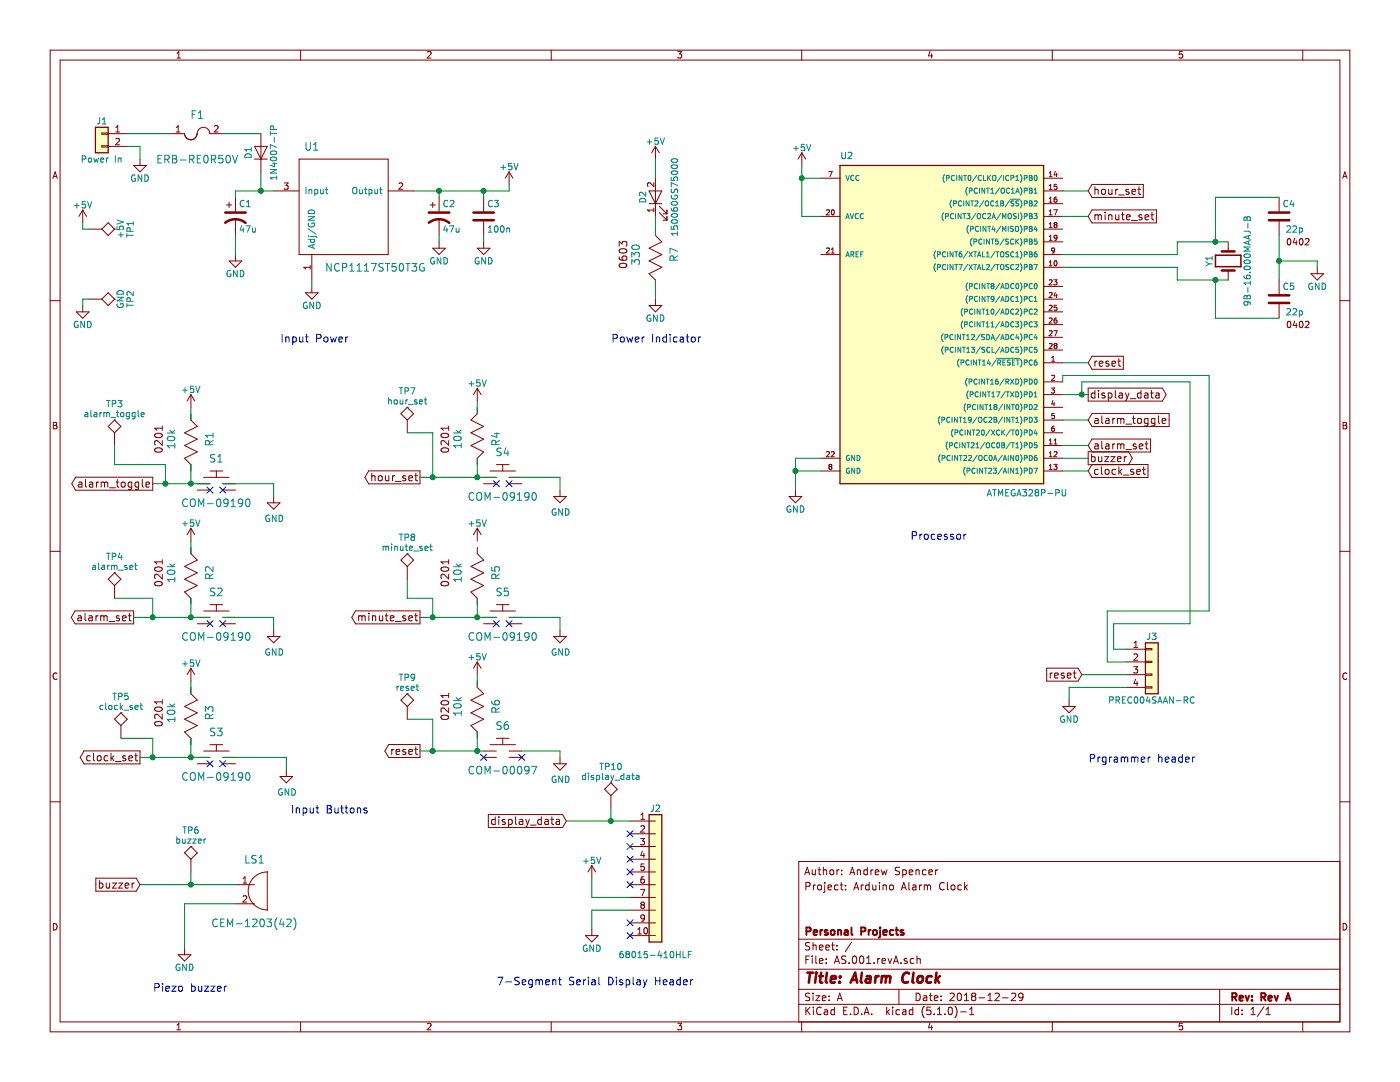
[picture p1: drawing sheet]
EESchema Schematic File Version 4
LIBS:AS.001.revA-cache
EELAYER 29 0
EELAYER END
$Descr A 11000 8500
encoding utf-8
Sheet 1 1
Title "Alarm Clock"
Date "2018-12-29"
Rev "Rev A"
Comp "Personal Projects"
Comment1 ""
Comment2 ""
Comment3 "Project: Arduino Alarm Clock"
Comment4 "Author: Andrew Spencer"
$EndDescr
$Comp
L AS.001.revA-rescue:NCP1117ST50T3G-AS_voltage_regulators U1
U 1 1
P 2700 1650
F 0 "U1" H 2450 2150 60  0000 C CNN
F 1 "NCP1117ST50T3G" H 2950 1200 60  0000 C CNN
F 2 "KiCAD_parts_lib:NCP1117ST50T3G (TO-261-4)" H 2700 1650 60  0001 C CNN
F 3 "" H 2700 1650 60  0001 C CNN
	1    2700 1650
	1    0    0    -1  
$EndComp
$Comp
L Device:C C3
U 1 1
P 3800 1700
F 0 "C3" H 3825 1800 50  0000 L CNN
F 1 "100n" H 3825 1600 50  0000 L CNN
F 2 "Capacitor_SMD:C_0603_1608Metric_Pad1.05x0.95mm_HandSolder" H 3838 1550 50  0001 C CNN
F 3 "" H 3800 1700 50  0001 C CNN
	1    3800 1700
	1    0    0    -1  
$EndComp
$Comp
L Device:D D1
U 1 1
P 2050 1200
F 0 "D1" H 2050 1300 50  0000 C CNN
F 1 "1N4007-TP" H 2050 1100 50  0000 C CNN
F 2 "Diode_THT:D_DO-41_SOD81_P10.16mm_Horizontal" H 2050 1200 50  0001 C CNN
F 3 "" H 2050 1200 50  0001 C CNN
	1    2050 1200
	0    -1   -1   0   
$EndComp
$Comp
L Device:CP1 C1
U 1 1
P 1850 1700
F 0 "C1" H 1875 1800 50  0000 L CNN
F 1 "47u" H 1875 1600 50  0000 L CNN
F 2 "Capacitor_THT:CP_Radial_D5.0mm_P2.00mm" H 1850 1700 50  0001 C CNN
F 3 "" H 1850 1700 50  0001 C CNN
	1    1850 1700
	1    0    0    -1  
$EndComp
$Comp
L Device:CP1 C2
U 1 1
P 3450 1700
F 0 "C2" H 3475 1800 50  0000 L CNN
F 1 "47u" H 3475 1600 50  0000 L CNN
F 2 "Capacitor_THT:CP_Radial_D5.0mm_P2.00mm" H 3450 1700 50  0001 C CNN
F 3 "" H 3450 1700 50  0001 C CNN
	1    3450 1700
	1    0    0    -1  
$EndComp
$Comp
L power:GND #PWR012
U 1 1
P 2450 2250
F 0 "#PWR012" H 2450 2000 50  0001 C CNN
F 1 "GND" H 2450 2100 50  0000 C CNN
F 2 "" H 2450 2250 50  0001 C CNN
F 3 "" H 2450 2250 50  0001 C CNN
	1    2450 2250
	1    0    0    -1  
$EndComp
$Comp
L power:GND #PWR08
U 1 1
P 1850 2000
F 0 "#PWR08" H 1850 1750 50  0001 C CNN
F 1 "GND" H 1850 1850 50  0000 C CNN
F 2 "" H 1850 2000 50  0001 C CNN
F 3 "" H 1850 2000 50  0001 C CNN
	1    1850 2000
	1    0    0    -1  
$EndComp
$Comp
L power:GND #PWR013
U 1 1
P 3450 1900
F 0 "#PWR013" H 3450 1650 50  0001 C CNN
F 1 "GND" H 3450 1750 50  0000 C CNN
F 2 "" H 3450 1900 50  0001 C CNN
F 3 "" H 3450 1900 50  0001 C CNN
	1    3450 1900
	1    0    0    -1  
$EndComp
$Comp
L power:GND #PWR017
U 1 1
P 3800 1900
F 0 "#PWR017" H 3800 1650 50  0001 C CNN
F 1 "GND" H 3800 1750 50  0000 C CNN
F 2 "" H 3800 1900 50  0001 C CNN
F 3 "" H 3800 1900 50  0001 C CNN
	1    3800 1900
	1    0    0    -1  
$EndComp
$Comp
L power:+5V #PWR018
U 1 1
P 4000 1450
F 0 "#PWR018" H 4000 1300 50  0001 C CNN
F 1 "+5V" H 4000 1590 50  0000 C CNN
F 2 "" H 4000 1450 50  0001 C CNN
F 3 "" H 4000 1450 50  0001 C CNN
	1    4000 1450
	1    0    0    -1  
$EndComp
$Comp
L AS.001.revA-rescue:TEST TP1
U 1 1
P 700 1800
F 0 "TP1" H 700 2100 50  0000 C BNN
F 1 "+5V" H 700 2050 50  0000 C CNN
F 2 "TestPoint:TestPoint_Plated_Hole_D2.0mm" H 700 1800 50  0001 C CNN
F 3 "" H 700 1800 50  0001 C CNN
	1    700  1800
	0    1    1    0   
$EndComp
$Comp
L AS.001.revA-rescue:TEST TP2
U 1 1
P 700 2350
F 0 "TP2" H 700 2650 50  0000 C BNN
F 1 "GND" H 700 2600 50  0000 C CNN
F 2 "TestPoint:TestPoint_Plated_Hole_D2.0mm" H 700 2350 50  0001 C CNN
F 3 "" H 700 2350 50  0001 C CNN
	1    700  2350
	0    1    1    0   
$EndComp
$Comp
L power:+5V #PWR01
U 1 1
P 650 1750
F 0 "#PWR01" H 650 1600 50  0001 C CNN
F 1 "+5V" H 650 1890 50  0000 C CNN
F 2 "" H 650 1750 50  0001 C CNN
F 3 "" H 650 1750 50  0001 C CNN
	1    650  1750
	1    0    0    -1  
$EndComp
$Comp
L power:GND #PWR02
U 1 1
P 650 2400
F 0 "#PWR02" H 650 2150 50  0001 C CNN
F 1 "GND" H 650 2250 50  0000 C CNN
F 2 "" H 650 2400 50  0001 C CNN
F 3 "" H 650 2400 50  0001 C CNN
	1    650  2400
	1    0    0    -1  
$EndComp
Wire Wire Line
	650  1750 650  1800
Wire Wire Line
	650  1800 700  1800
Wire Wire Line
	700  2350 650  2350
Wire Wire Line
	650  2350 650  2400
$Comp
L AS.001.revA-rescue:Conn_01x02-conn J1
U 1 1
P 800 1050
F 0 "J1" H 800 1150 50  0000 C CNN
F 1 "Power In" H 800 850 50  0000 C CNN
F 2 "Connector_PinSocket_2.54mm:PinSocket_1x02_P2.54mm_Vertical" H 800 1050 50  0001 C CNN
F 3 "" H 800 1050 50  0001 C CNN
	1    800  1050
	-1   0    0    -1  
$EndComp
$Comp
L power:GND #PWR03
U 1 1
P 1100 1250
F 0 "#PWR03" H 1100 1000 50  0001 C CNN
F 1 "GND" H 1100 1100 50  0000 C CNN
F 2 "" H 1100 1250 50  0001 C CNN
F 3 "" H 1100 1250 50  0001 C CNN
	1    1100 1250
	1    0    0    -1  
$EndComp
Text Notes 2200 2700 0    60   ~ 0
Input Power
Wire Wire Line
	1000 1150 1100 1150
Wire Wire Line
	1100 1150 1100 1250
$Comp
L AS.001.revA-rescue:ERB-RE0R50V-AS_fuses F1
U 1 1
P 1550 1050
F 0 "F1" H 1550 1200 60  0000 C CNN
F 1 "ERB-RE0R50V" H 1550 850 60  0000 C CNN
F 2 "Resistor_SMD:R_0603_1608Metric_Pad1.05x0.95mm_HandSolder" H 1550 1050 60  0001 C CNN
F 3 "" H 1550 1050 60  0001 C CNN
	1    1550 1050
	1    0    0    -1  
$EndComp
$Comp
L AS.001.revA-rescue:COM-09190-AS_switches S1
U 1 1
P 1700 3800
F 0 "S1" H 1700 4000 60  0000 C CNN
F 1 "COM-09190" H 1700 3650 60  0000 C CNN
F 2 "KiCAD_parts_lib:COM-09190" H 1700 3800 60  0001 C CNN
F 3 "" H 1700 3800 60  0001 C CNN
	1    1700 3800
	1    0    0    -1  
$EndComp
$Comp
L AS.001.revA-rescue:COM-09190-AS_switches S4
U 1 1
P 3950 3750
F 0 "S4" H 3950 3950 60  0000 C CNN
F 1 "COM-09190" H 3950 3600 60  0000 C CNN
F 2 "KiCAD_parts_lib:COM-09190" H 3950 3750 60  0001 C CNN
F 3 "" H 3950 3750 60  0001 C CNN
	1    3950 3750
	1    0    0    -1  
$EndComp
$Comp
L AS.001.revA-rescue:COM-09190-AS_switches S5
U 1 1
P 3950 4850
F 0 "S5" H 3950 5050 60  0000 C CNN
F 1 "COM-09190" H 3950 4700 60  0000 C CNN
F 2 "KiCAD_parts_lib:COM-09190" H 3950 4850 60  0001 C CNN
F 3 "" H 3950 4850 60  0001 C CNN
	1    3950 4850
	1    0    0    -1  
$EndComp
$Comp
L AS.001.revA-rescue:COM-09190-AS_switches S3
U 1 1
P 1700 5950
F 0 "S3" H 1700 6150 60  0000 C CNN
F 1 "COM-09190" H 1700 5800 60  0000 C CNN
F 2 "KiCAD_parts_lib:COM-09190" H 1700 5950 60  0001 C CNN
F 3 "" H 1700 5950 60  0001 C CNN
	1    1700 5950
	1    0    0    -1  
$EndComp
$Comp
L AS.001.revA-rescue:0201-AS_passive_components R1
U 1 1
P 1500 3450
F 0 "R1" H 1500 3600 60  0000 C CNN
F 1 "10k" H 1500 3300 60  0000 C CNN
F 2 "Resistor_SMD:R_0603_1608Metric_Pad1.05x0.95mm_HandSolder" H 1500 3450 60  0001 C CNN
F 3 "" H 1500 3450 60  0001 C CNN
	1    1500 3450
	0    1    1    0   
$EndComp
$Comp
L AS.001.revA-rescue:0201-AS_passive_components R2
U 1 1
P 1500 4500
F 0 "R2" H 1500 4650 60  0000 C CNN
F 1 "10k" H 1500 4350 60  0000 C CNN
F 2 "Resistor_SMD:R_0603_1608Metric_Pad1.05x0.95mm_HandSolder" H 1500 4500 60  0001 C CNN
F 3 "" H 1500 4500 60  0001 C CNN
	1    1500 4500
	0    1    1    0   
$EndComp
$Comp
L AS.001.revA-rescue:0201-AS_passive_components R3
U 1 1
P 1500 5600
F 0 "R3" H 1500 5750 60  0000 C CNN
F 1 "10k" H 1500 5450 60  0000 C CNN
F 2 "Resistor_SMD:R_0603_1608Metric_Pad1.05x0.95mm_HandSolder" H 1500 5600 60  0001 C CNN
F 3 "" H 1500 5600 60  0001 C CNN
	1    1500 5600
	0    1    1    0   
$EndComp
$Comp
L AS.001.revA-rescue:0201-AS_passive_components R4
U 1 1
P 3750 3450
F 0 "R4" H 3750 3600 60  0000 C CNN
F 1 "10k" H 3750 3300 60  0000 C CNN
F 2 "Resistor_SMD:R_0603_1608Metric_Pad1.05x0.95mm_HandSolder" H 3750 3450 60  0001 C CNN
F 3 "" H 3750 3450 60  0001 C CNN
	1    3750 3450
	0    1    -1   0   
$EndComp
$Comp
L AS.001.revA-rescue:0201-AS_passive_components R5
U 1 1
P 3750 4500
F 0 "R5" H 3750 4650 60  0000 C CNN
F 1 "10k" H 3750 4350 60  0000 C CNN
F 2 "Resistor_SMD:R_0603_1608Metric_Pad1.05x0.95mm_HandSolder" H 3750 4500 60  0001 C CNN
F 3 "" H 3750 4500 60  0001 C CNN
	1    3750 4500
	0    1    1    0   
$EndComp
$Comp
L power:+5V #PWR05
U 1 1
P 1500 3200
F 0 "#PWR05" H 1500 3050 50  0001 C CNN
F 1 "+5V" H 1500 3340 50  0000 C CNN
F 2 "" H 1500 3200 50  0001 C CNN
F 3 "" H 1500 3200 50  0001 C CNN
	1    1500 3200
	1    0    0    -1  
$EndComp
$Comp
L power:+5V #PWR06
U 1 1
P 1500 4250
F 0 "#PWR06" H 1500 4100 50  0001 C CNN
F 1 "+5V" H 1500 4390 50  0000 C CNN
F 2 "" H 1500 4250 50  0001 C CNN
F 3 "" H 1500 4250 50  0001 C CNN
	1    1500 4250
	1    0    0    -1  
$EndComp
$Comp
L power:+5V #PWR07
U 1 1
P 1500 5350
F 0 "#PWR07" H 1500 5200 50  0001 C CNN
F 1 "+5V" H 1500 5490 50  0000 C CNN
F 2 "" H 1500 5350 50  0001 C CNN
F 3 "" H 1500 5350 50  0001 C CNN
	1    1500 5350
	1    0    0    -1  
$EndComp
$Comp
L power:+5V #PWR014
U 1 1
P 3750 3150
F 0 "#PWR014" H 3750 3000 50  0001 C CNN
F 1 "+5V" H 3750 3290 50  0000 C CNN
F 2 "" H 3750 3150 50  0001 C CNN
F 3 "" H 3750 3150 50  0001 C CNN
	1    3750 3150
	1    0    0    -1  
$EndComp
$Comp
L power:+5V #PWR015
U 1 1
P 3750 4250
F 0 "#PWR015" H 3750 4100 50  0001 C CNN
F 1 "+5V" H 3750 4390 50  0000 C CNN
F 2 "" H 3750 4250 50  0001 C CNN
F 3 "" H 3750 4250 50  0001 C CNN
	1    3750 4250
	1    0    0    -1  
$EndComp
Text GLabel 1200 3800 0    60   Output ~ 0
alarm_toggle
Text GLabel 1050 4850 0    60   Output ~ 0
alarm_set
Text GLabel 1100 5950 0    60   Output ~ 0
clock_set
Text GLabel 3300 3750 0    60   Output ~ 0
hour_set
Text GLabel 3300 4850 0    60   Output ~ 0
minute_set
NoConn ~ 1650 3850
NoConn ~ 1750 3850
NoConn ~ 3900 3800
NoConn ~ 4000 3800
NoConn ~ 3900 4900
NoConn ~ 4000 4900
NoConn ~ 1650 6000
NoConn ~ 1750 6000
$Comp
L power:+5V #PWR016
U 1 1
P 3750 5300
F 0 "#PWR016" H 3750 5150 50  0001 C CNN
F 1 "+5V" H 3750 5440 50  0000 C CNN
F 2 "" H 3750 5300 50  0001 C CNN
F 3 "" H 3750 5300 50  0001 C CNN
	1    3750 5300
	1    0    0    -1  
$EndComp
$Comp
L AS.001.revA-rescue:0201-AS_passive_components R6
U 1 1
P 3750 5550
F 0 "R6" H 3750 5700 60  0000 C CNN
F 1 "10k" H 3750 5400 60  0000 C CNN
F 2 "Resistor_SMD:R_0603_1608Metric_Pad1.05x0.95mm_HandSolder" H 3750 5550 60  0001 C CNN
F 3 "" H 3750 5550 60  0001 C CNN
	1    3750 5550
	0    1    1    0   
$EndComp
Text GLabel 3300 5900 0    60   Output ~ 0
reset
$Comp
L AS.001.revA-rescue:COM-09190-AS_switches S2
U 1 1
P 1700 4850
F 0 "S2" H 1700 5050 60  0000 C CNN
F 1 "COM-09190" H 1700 4700 60  0000 C CNN
F 2 "KiCAD_parts_lib:COM-09190" H 1700 4850 60  0001 C CNN
F 3 "" H 1700 4850 60  0001 C CNN
	1    1700 4850
	1    0    0    -1  
$EndComp
$Comp
L AS.001.revA-rescue:COM-00097-AS_switches S6
U 1 1
P 3950 5900
F 0 "S6" H 3950 6100 60  0000 C CNN
F 1 "COM-00097" H 3950 5750 60  0000 C CNN
F 2 "KiCAD_parts_lib:COM-00097" H 3950 5900 60  0001 C CNN
F 3 "" H 3950 5900 60  0001 C CNN
	1    3950 5900
	1    0    0    -1  
$EndComp
NoConn ~ 3800 5950
NoConn ~ 4100 5950
Text Notes 2900 6400 2    60   ~ 0
Input Buttons
$Comp
L AS.001.revA-rescue:TEST TP3
U 1 1
P 900 3500
F 0 "TP3" H 900 3800 50  0000 C BNN
F 1 "alarm_toggle" H 900 3750 50  0000 C CNN
F 2 "TestPoint:TestPoint_Plated_Hole_D2.0mm" H 900 3500 50  0001 C CNN
F 3 "" H 900 3500 50  0001 C CNN
	1    900  3500
	1    0    0    -1  
$EndComp
$Comp
L AS.001.revA-rescue:TEST TP7
U 1 1
P 3200 3400
F 0 "TP7" H 3200 3700 50  0000 C BNN
F 1 "hour_set" H 3200 3650 50  0000 C CNN
F 2 "TestPoint:TestPoint_Plated_Hole_D2.0mm" H 3200 3400 50  0001 C CNN
F 3 "" H 3200 3400 50  0001 C CNN
	1    3200 3400
	1    0    0    -1  
$EndComp
$Comp
L AS.001.revA-rescue:TEST TP4
U 1 1
P 900 4700
F 0 "TP4" H 900 5000 50  0000 C BNN
F 1 "alarm_set" H 900 4950 50  0000 C CNN
F 2 "TestPoint:TestPoint_Plated_Hole_D2.0mm" H 900 4700 50  0001 C CNN
F 3 "" H 900 4700 50  0001 C CNN
	1    900  4700
	1    0    0    -1  
$EndComp
$Comp
L AS.001.revA-rescue:TEST TP8
U 1 1
P 3200 4550
F 0 "TP8" H 3200 4850 50  0000 C BNN
F 1 "minute_set" H 3200 4800 50  0000 C CNN
F 2 "TestPoint:TestPoint_Plated_Hole_D2.0mm" H 3200 4550 50  0001 C CNN
F 3 "" H 3200 4550 50  0001 C CNN
	1    3200 4550
	1    0    0    -1  
$EndComp
$Comp
L AS.001.revA-rescue:TEST TP5
U 1 1
P 950 5800
F 0 "TP5" H 950 6100 50  0000 C BNN
F 1 "clock_set" H 950 6050 50  0000 C CNN
F 2 "TestPoint:TestPoint_Plated_Hole_D2.0mm" H 950 5800 50  0001 C CNN
F 3 "" H 950 5800 50  0001 C CNN
	1    950  5800
	1    0    0    -1  
$EndComp
$Comp
L AS.001.revA-rescue:TEST TP9
U 1 1
P 3200 5650
F 0 "TP9" H 3200 5950 50  0000 C BNN
F 1 "reset" H 3200 5900 50  0000 C CNN
F 2 "TestPoint:TestPoint_Plated_Hole_D2.0mm" H 3200 5650 50  0001 C CNN
F 3 "" H 3200 5650 50  0001 C CNN
	1    3200 5650
	1    0    0    -1  
$EndComp
$Comp
L power:+5V #PWR024
U 1 1
P 5150 1250
F 0 "#PWR024" H 5150 1100 50  0001 C CNN
F 1 "+5V" H 5150 1390 50  0000 C CNN
F 2 "" H 5150 1250 50  0001 C CNN
F 3 "" H 5150 1250 50  0001 C CNN
	1    5150 1250
	1    0    0    -1  
$EndComp
$Comp
L AS.001.revA-rescue:150060GS75000-AS_semiconductor D2
U 1 1
P 5150 1550
F 0 "D2" H 5150 1650 50  0000 C CNN
F 1 "150060GS75000" H 5150 1400 50  0000 C CNN
F 2 "LED_SMD:LED_0603_1608Metric_Pad1.05x0.95mm_HandSolder" H 5150 1550 50  0001 C CNN
F 3 "" H 5150 1550 50  0001 C CNN
	1    5150 1550
	0    -1   -1   0   
$EndComp
$Comp
L AS.001.revA-rescue:0603-AS_passive_components R7
U 1 1
P 5150 2000
F 0 "R7" H 5150 2150 60  0000 C CNN
F 1 "330" H 5150 1850 60  0000 C CNN
F 2 "Resistor_SMD:R_0603_1608Metric_Pad1.05x0.95mm_HandSolder" H 5150 2000 60  0001 C CNN
F 3 "" H 5150 2000 60  0001 C CNN
	1    5150 2000
	0    1    1    0   
$EndComp
$Comp
L power:GND #PWR025
U 1 1
P 5150 2350
F 0 "#PWR025" H 5150 2100 50  0001 C CNN
F 1 "GND" H 5150 2200 50  0000 C CNN
F 2 "" H 5150 2350 50  0001 C CNN
F 3 "" H 5150 2350 50  0001 C CNN
	1    5150 2350
	1    0    0    -1  
$EndComp
Text Notes 4800 2700 0    60   ~ 0
Power Indicator
$Comp
L AS.001.revA-rescue:CEM-1203(42)-AS_audio LS1
U 1 1
P 2000 7000
F 0 "LS1" H 2000 7250 60  0000 C CNN
F 1 "CEM-1203(42)" H 2000 6750 60  0000 C CNN
F 2 "KiCAD_parts_lib:CEM-1203(42)" H 2000 7000 60  0001 C CNN
F 3 "" H 2000 7000 60  0001 C CNN
	1    2000 7000
	1    0    0    -1  
$EndComp
Text GLabel 1100 6950 0    60   Input ~ 0
buzzer
$Comp
L power:GND #PWR04
U 1 1
P 1450 7450
F 0 "#PWR04" H 1450 7200 50  0001 C CNN
F 1 "GND" H 1450 7300 50  0000 C CNN
F 2 "" H 1450 7450 50  0001 C CNN
F 3 "" H 1450 7450 50  0001 C CNN
	1    1450 7450
	1    0    0    -1  
$EndComp
Wire Wire Line
	1100 6950 1500 6950
Wire Wire Line
	1850 7100 1450 7100
Wire Wire Line
	1450 7100 1450 7450
Text Notes 1200 7800 0    60   ~ 0
Piezo buzzer
$Comp
L AS.001.revA-rescue:68015-410HLF-AS_connectors J2
U 1 1
P 5150 6750
F 0 "J2" H 5150 7150 50  0000 C CNN
F 1 "68015-410HLF" H 5150 6000 50  0000 C CNN
F 2 "Connector_PinSocket_2.54mm:PinSocket_1x10_P2.54mm_Horizontal" H 5150 6750 50  0001 C CNN
F 3 "" H 5150 6750 50  0001 C CNN
	1    5150 6750
	1    0    0    -1  
$EndComp
NoConn ~ 4950 6550
NoConn ~ 4950 6650
NoConn ~ 4950 6750
NoConn ~ 4950 6850
NoConn ~ 4950 6950
NoConn ~ 4950 7250
NoConn ~ 4950 7350
$Comp
L power:+5V #PWR022
U 1 1
P 4650 6900
F 0 "#PWR022" H 4650 6750 50  0001 C CNN
F 1 "+5V" H 4650 7040 50  0000 C CNN
F 2 "" H 4650 6900 50  0001 C CNN
F 3 "" H 4650 6900 50  0001 C CNN
	1    4650 6900
	1    0    0    -1  
$EndComp
$Comp
L power:GND #PWR023
U 1 1
P 4650 7300
F 0 "#PWR023" H 4650 7050 50  0001 C CNN
F 1 "GND" H 4650 7150 50  0000 C CNN
F 2 "" H 4650 7300 50  0001 C CNN
F 3 "" H 4650 7300 50  0001 C CNN
	1    4650 7300
	1    0    0    -1  
$EndComp
Wire Wire Line
	4650 6900 4650 7050
Wire Wire Line
	4650 7050 4950 7050
Wire Wire Line
	4950 7150 4650 7150
Wire Wire Line
	4650 7150 4650 7300
Text GLabel 4450 6450 0    60   Input ~ 0
display_data
Wire Wire Line
	4450 6450 4800 6450
Text Notes 3900 7750 0    60   ~ 0
7-Segment Serial Display Header
Wire Wire Line
	1000 1050 1350 1050
Wire Wire Line
	1750 1050 2050 1050
Wire Wire Line
	2050 1350 2050 1500
Wire Wire Line
	1850 1500 2050 1500
Wire Wire Line
	1850 1550 1850 1500
Connection ~ 2050 1500
Wire Wire Line
	1850 1850 1850 2000
Wire Wire Line
	2450 2200 2450 2250
Wire Wire Line
	3250 1500 3450 1500
Wire Wire Line
	4000 1500 4000 1450
Wire Wire Line
	3800 1550 3800 1500
Connection ~ 3800 1500
Wire Wire Line
	3450 1550 3450 1500
Connection ~ 3450 1500
Wire Wire Line
	3450 1850 3450 1900
Wire Wire Line
	3800 1850 3800 1900
Wire Wire Line
	5150 1250 5150 1400
Wire Wire Line
	5150 1700 5150 1850
Wire Wire Line
	5150 2200 5150 2350
Wire Wire Line
	1500 3200 1500 3300
Wire Wire Line
	1500 3650 1500 3800
Wire Wire Line
	1500 3800 1650 3800
Wire Wire Line
	1500 4250 1500 4350
Wire Wire Line
	1500 4700 1500 4850
Wire Wire Line
	1500 4850 1650 4850
NoConn ~ 1650 4900
NoConn ~ 1750 4900
Wire Wire Line
	1500 5350 1500 5450
Wire Wire Line
	1500 5800 1500 5950
Wire Wire Line
	1500 5950 1650 5950
Wire Wire Line
	3750 3150 3750 3250
Wire Wire Line
	3750 3600 3750 3750
Wire Wire Line
	3750 3750 3900 3750
Wire Wire Line
	3750 4700 3750 4850
Wire Wire Line
	3750 4850 3900 4850
Wire Wire Line
	3750 5300 3750 5400
Wire Wire Line
	3750 5750 3750 5900
Wire Wire Line
	3750 5900 3800 5900
$Comp
L AS.001.revA-rescue:TEST TP6
U 1 1
P 1500 6850
F 0 "TP6" H 1500 7150 50  0000 C BNN
F 1 "buzzer" H 1500 7100 50  0000 C CNN
F 2 "TestPoint:TestPoint_Plated_Hole_D2.0mm" H 1500 6850 50  0001 C CNN
F 3 "" H 1500 6850 50  0001 C CNN
	1    1500 6850
	1    0    0    -1  
$EndComp
$Comp
L AS.001.revA-rescue:TEST TP10
U 1 1
P 4800 6350
F 0 "TP10" H 4800 6650 50  0000 C BNN
F 1 "display_data" H 4800 6600 50  0000 C CNN
F 2 "TestPoint:TestPoint_Plated_Hole_D2.0mm" H 4800 6350 50  0001 C CNN
F 3 "" H 4800 6350 50  0001 C CNN
	1    4800 6350
	1    0    0    -1  
$EndComp
Wire Wire Line
	1500 6850 1500 6950
Connection ~ 1500 6950
Wire Wire Line
	4800 6350 4800 6450
Connection ~ 4800 6450
$Comp
L AS.001.revA-rescue:ATMEGA328P-PU-atmel U2
U 1 1
P 7350 2500
F 0 "U2" H 6600 3750 50  0000 L BNN
F 1 "ATMEGA328P-PU" H 7750 1100 50  0000 L BNN
F 2 "Package_DIP:DIP-28_W7.62mm" H 7350 2500 50  0001 C CIN
F 3 "" H 7350 2500 50  0001 C CNN
	1    7350 2500
	1    0    0    -1  
$EndComp
$Comp
L power:+5V #PWR027
U 1 1
P 6300 1300
F 0 "#PWR027" H 6300 1150 50  0001 C CNN
F 1 "+5V" H 6300 1440 50  0000 C CNN
F 2 "" H 6300 1300 50  0001 C CNN
F 3 "" H 6300 1300 50  0001 C CNN
	1    6300 1300
	1    0    0    -1  
$EndComp
$Comp
L power:GND #PWR026
U 1 1
P 6250 3850
F 0 "#PWR026" H 6250 3600 50  0001 C CNN
F 1 "GND" H 6250 3700 50  0000 C CNN
F 2 "" H 6250 3850 50  0001 C CNN
F 3 "" H 6250 3850 50  0001 C CNN
	1    6250 3850
	1    0    0    -1  
$EndComp
Wire Wire Line
	6300 1300 6300 1400
Wire Wire Line
	6300 1400 6450 1400
Wire Wire Line
	6300 1700 6450 1700
Connection ~ 6300 1400
Wire Wire Line
	6450 3600 6250 3600
Wire Wire Line
	6250 3600 6250 3700
Wire Wire Line
	6450 3700 6250 3700
Connection ~ 6250 3700
$Comp
L AS.001.revA-rescue:9B-16.000MAAJ-B-AS_passive_components Y1
U 1 1
P 9650 2050
F 0 "Y1" H 9650 2200 50  0000 C CNN
F 1 "9B-16.000MAAJ-B" H 9650 1900 50  0000 C CNN
F 2 "Crystal:Crystal_HC49-U_Vertical" H 9650 2050 50  0001 C CNN
F 3 "" H 9650 2050 50  0001 C CNN
	1    9650 2050
	0    -1   -1   0   
$EndComp
Wire Wire Line
	8350 2000 9250 2000
Wire Wire Line
	9250 2000 9250 1900
Wire Wire Line
	9250 1900 9550 1900
Wire Wire Line
	9650 2200 9550 2200
Wire Wire Line
	9250 2200 9250 2100
Wire Wire Line
	9250 2100 8350 2100
$Comp
L AS.001.revA-rescue:0402-AS_passive_components C4
U 1 1
P 10050 1700
F 0 "C4" H 10075 1800 50  0000 L CNN
F 1 "22p" H 10100 1600 50  0000 L CNN
F 2 "Capacitor_SMD:C_0603_1608Metric_Pad1.05x0.95mm_HandSolder" H 10088 1550 50  0001 C CNN
F 3 "" H 10050 1700 50  0001 C CNN
	1    10050 1700
	1    0    0    -1  
$EndComp
$Comp
L AS.001.revA-rescue:0402-AS_passive_components C5
U 1 1
P 10050 2350
F 0 "C5" H 10075 2450 50  0000 L CNN
F 1 "22p" H 10100 2250 50  0000 L CNN
F 2 "Capacitor_SMD:C_0603_1608Metric_Pad1.05x0.95mm_HandSolder" H 10088 2200 50  0001 C CNN
F 3 "" H 10050 2350 50  0001 C CNN
	1    10050 2350
	1    0    0    -1  
$EndComp
$Comp
L power:GND #PWR029
U 1 1
P 10350 2100
F 0 "#PWR029" H 10350 1850 50  0001 C CNN
F 1 "GND" H 10350 1950 50  0000 C CNN
F 2 "" H 10350 2100 50  0001 C CNN
F 3 "" H 10350 2100 50  0001 C CNN
	1    10350 2100
	1    0    0    -1  
$EndComp
Wire Wire Line
	9550 1550 10050 1550
Wire Wire Line
	9550 1550 9550 1900
Connection ~ 9550 1900
Wire Wire Line
	9550 2200 9550 2500
Wire Wire Line
	9550 2500 10050 2500
Connection ~ 9550 2200
Wire Wire Line
	10050 2200 10050 2050
Wire Wire Line
	10050 2050 10350 2050
Wire Wire Line
	10350 2050 10350 2100
Connection ~ 10050 2050
Text GLabel 8550 3600 2    60   Output ~ 0
buzzer
Text GLabel 8550 3300 2    60   Input ~ 0
alarm_toggle
Text GLabel 8550 3500 2    60   Input ~ 0
alarm_set
Text GLabel 8550 3700 2    60   Input ~ 0
clock_set
Text GLabel 8550 1500 2    60   Input ~ 0
hour_set
Text GLabel 8550 1700 2    60   Input ~ 0
minute_set
Text GLabel 8550 3100 2    60   Output ~ 0
display_data
Wire Wire Line
	8350 1500 8550 1500
Wire Wire Line
	8350 1700 8550 1700
Wire Wire Line
	8350 3100 8500 3100
Wire Wire Line
	8350 3300 8550 3300
Wire Wire Line
	8350 3500 8550 3500
Wire Wire Line
	8350 3600 8550 3600
Wire Wire Line
	8350 3700 8550 3700
Text Notes 7600 4250 2    60   ~ 0
Processor
$Comp
L AS.001.revA-rescue:PREC004SAAN-RC-AS_connectors J3
U 1 1
P 9050 5200
F 0 "J3" H 9050 5400 50  0000 C CNN
F 1 "PREC004SAAN-RC" H 9050 4900 50  0000 C CNN
F 2 "Connector_PinSocket_2.54mm:PinSocket_1x04_P2.54mm_Vertical" H 9050 5200 50  0001 C CNN
F 3 "" H 9050 5200 50  0001 C CNN
	1    9050 5200
	1    0    0    -1  
$EndComp
Wire Wire Line
	8500 3100 8500 3000
Wire Wire Line
	8500 3000 9350 3000
Wire Wire Line
	9350 3000 9350 4900
Wire Wire Line
	9350 4900 8750 4900
Wire Wire Line
	8750 4900 8750 5100
Wire Wire Line
	8750 5100 8850 5100
Connection ~ 8500 3100
Wire Wire Line
	8850 5200 8700 5200
Wire Wire Line
	8700 5200 8700 4800
Wire Wire Line
	8700 4800 9500 4800
Wire Wire Line
	9500 4800 9500 2950
Wire Wire Line
	9500 2950 8350 2950
Wire Wire Line
	8350 2950 8350 3000
Text GLabel 8550 2850 2    60   Input ~ 0
reset
Text GLabel 8500 5300 0    60   Input ~ 0
reset
$Comp
L power:GND #PWR028
U 1 1
P 8400 5500
F 0 "#PWR028" H 8400 5250 50  0001 C CNN
F 1 "GND" H 8400 5350 50  0000 C CNN
F 2 "" H 8400 5500 50  0001 C CNN
F 3 "" H 8400 5500 50  0001 C CNN
	1    8400 5500
	1    0    0    -1  
$EndComp
Wire Wire Line
	8500 5300 8850 5300
Wire Wire Line
	8850 5400 8400 5400
Wire Wire Line
	8400 5400 8400 5500
Text Notes 8550 6000 0    60   ~ 0
Prgrammer header
Wire Wire Line
	8550 2850 8350 2850
Wire Wire Line
	2050 1500 2150 1500
Wire Wire Line
	3800 1500 4000 1500
Wire Wire Line
	3450 1500 3800 1500
Wire Wire Line
	1500 6950 1850 6950
Wire Wire Line
	4800 6450 4950 6450
Wire Wire Line
	6300 1400 6300 1700
Wire Wire Line
	6250 3700 6250 3850
Wire Wire Line
	9550 1900 9650 1900
Wire Wire Line
	9550 2200 9250 2200
Wire Wire Line
	10050 2050 10050 1850
Wire Wire Line
	8500 3100 8550 3100
Wire Wire Line
	3750 3750 3400 3750
Connection ~ 3750 3750
Wire Wire Line
	3200 3400 3400 3400
Wire Wire Line
	3400 3400 3400 3750
Connection ~ 3400 3750
Wire Wire Line
	3400 3750 3300 3750
Wire Wire Line
	3400 4700 3200 4700
Wire Wire Line
	3200 4700 3200 4550
Wire Wire Line
	3300 4850 3400 4850
Connection ~ 3750 4850
Wire Wire Line
	3400 4700 3400 4850
Connection ~ 3400 4850
Wire Wire Line
	3400 4850 3750 4850
Wire Wire Line
	3300 5900 3400 5900
Connection ~ 3750 5900
Wire Wire Line
	3200 5650 3400 5650
Wire Wire Line
	3400 5650 3400 5900
Connection ~ 3400 5900
Wire Wire Line
	3400 5900 3750 5900
$Comp
L power:GND #PWR021
U 1 1
P 4400 5950
F 0 "#PWR021" H 4400 5700 50  0001 C CNN
F 1 "GND" H 4405 5777 50  0000 C CNN
F 2 "" H 4400 5950 50  0001 C CNN
F 3 "" H 4400 5950 50  0001 C CNN
	1    4400 5950
	1    0    0    -1  
$EndComp
$Comp
L power:GND #PWR020
U 1 1
P 4400 4950
F 0 "#PWR020" H 4400 4700 50  0001 C CNN
F 1 "GND" H 4405 4777 50  0000 C CNN
F 2 "" H 4400 4950 50  0001 C CNN
F 3 "" H 4400 4950 50  0001 C CNN
	1    4400 4950
	1    0    0    -1  
$EndComp
$Comp
L power:GND #PWR019
U 1 1
P 4400 3850
F 0 "#PWR019" H 4400 3600 50  0001 C CNN
F 1 "GND" H 4405 3677 50  0000 C CNN
F 2 "" H 4400 3850 50  0001 C CNN
F 3 "" H 4400 3850 50  0001 C CNN
	1    4400 3850
	1    0    0    -1  
$EndComp
$Comp
L power:GND #PWR010
U 1 1
P 2150 4950
F 0 "#PWR010" H 2150 4700 50  0001 C CNN
F 1 "GND" H 2155 4777 50  0000 C CNN
F 2 "" H 2150 4950 50  0001 C CNN
F 3 "" H 2150 4950 50  0001 C CNN
	1    2150 4950
	1    0    0    -1  
$EndComp
$Comp
L power:GND #PWR09
U 1 1
P 2150 3900
F 0 "#PWR09" H 2150 3650 50  0001 C CNN
F 1 "GND" H 2155 3727 50  0000 C CNN
F 2 "" H 2150 3900 50  0001 C CNN
F 3 "" H 2150 3900 50  0001 C CNN
	1    2150 3900
	1    0    0    -1  
$EndComp
$Comp
L power:GND #PWR011
U 1 1
P 2250 6050
F 0 "#PWR011" H 2250 5800 50  0001 C CNN
F 1 "GND" H 2255 5877 50  0000 C CNN
F 2 "" H 2250 6050 50  0001 C CNN
F 3 "" H 2250 6050 50  0001 C CNN
	1    2250 6050
	1    0    0    -1  
$EndComp
Wire Wire Line
	4100 5900 4400 5900
Wire Wire Line
	4400 5900 4400 5950
Wire Wire Line
	4000 4850 4400 4850
Wire Wire Line
	4400 4850 4400 4950
Wire Wire Line
	4000 3750 4400 3750
Wire Wire Line
	4400 3750 4400 3850
Wire Wire Line
	1100 5950 1200 5950
Connection ~ 1500 5950
Wire Wire Line
	950  5800 1200 5800
Wire Wire Line
	1200 5800 1200 5950
Connection ~ 1200 5950
Wire Wire Line
	1200 5950 1500 5950
Wire Wire Line
	1750 5950 2250 5950
Wire Wire Line
	2250 5950 2250 6050
Wire Wire Line
	1050 4850 1200 4850
Connection ~ 1500 4850
Wire Wire Line
	900  4700 1200 4700
Wire Wire Line
	1200 4700 1200 4850
Connection ~ 1200 4850
Wire Wire Line
	1200 4850 1500 4850
Wire Wire Line
	1750 4850 2150 4850
Wire Wire Line
	2150 4850 2150 4950
Wire Wire Line
	1200 3800 1300 3800
Connection ~ 1500 3800
Wire Wire Line
	900  3500 900  3650
Wire Wire Line
	900  3650 1300 3650
Wire Wire Line
	1300 3650 1300 3800
Connection ~ 1300 3800
Wire Wire Line
	1300 3800 1500 3800
Wire Wire Line
	1750 3800 2150 3800
Wire Wire Line
	2150 3800 2150 3900
$EndSCHEMATC
